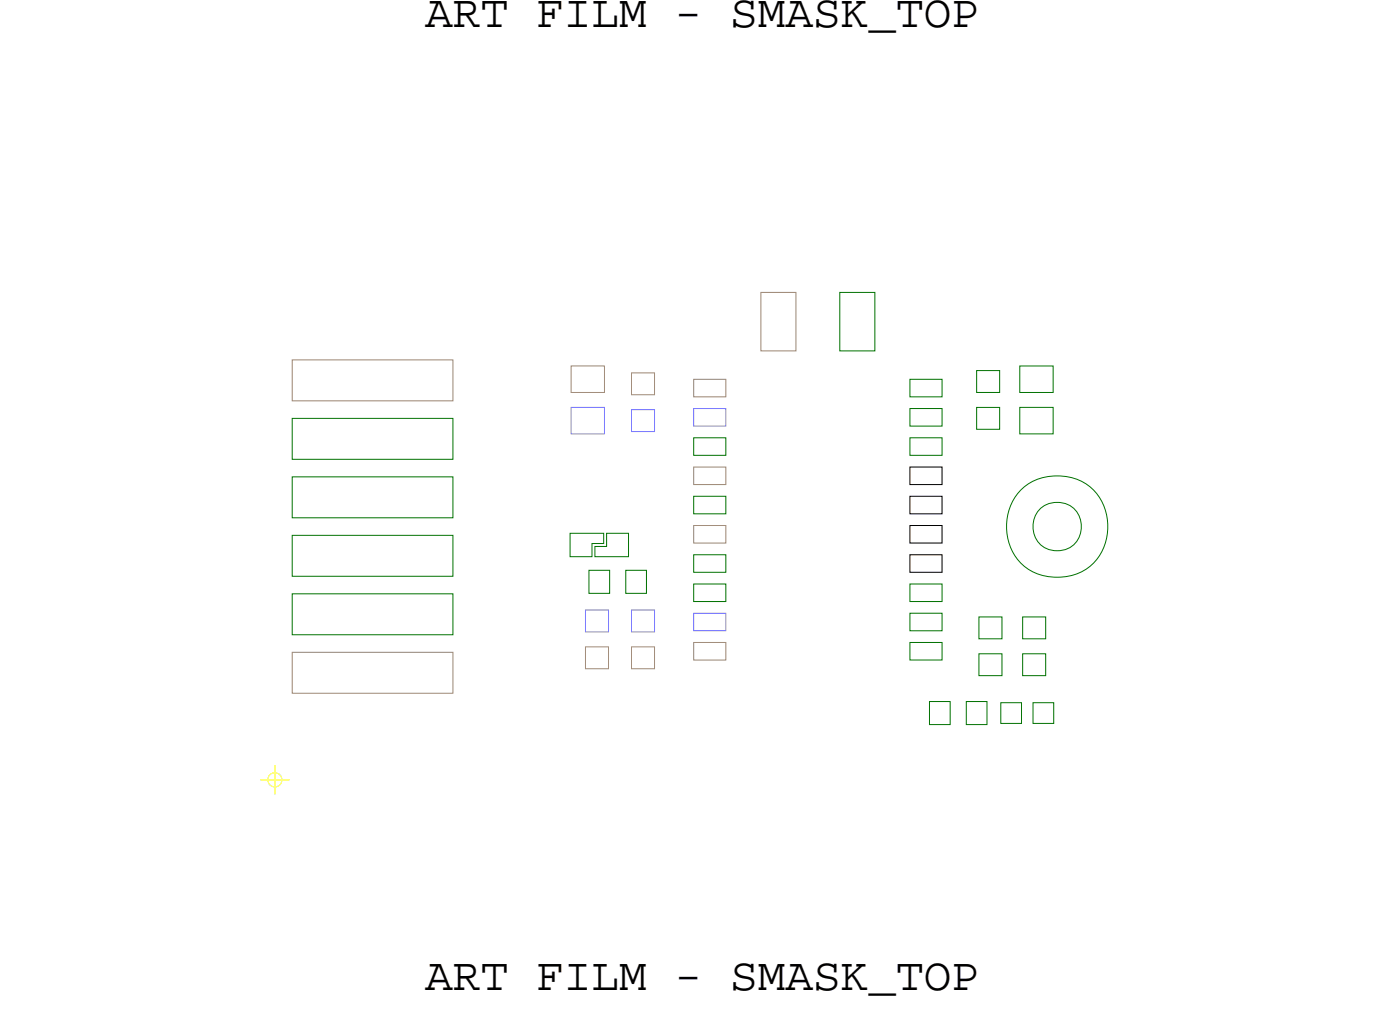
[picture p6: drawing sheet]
<svg xmlns="http://www.w3.org/2000/svg" width="61mm" height="44mm" viewBox="0 0 61 44" stroke-linecap="round" stroke-linejoin="round" font-family="sans-serif">
<!-- layer: Nets -->
<path d="M24.8 17.7h1.5v1.1h-1.5zM27.4 17.8h1v.9h-1zM30.1 17.7h1.4v.8h-1.4zM25.4 26.5h1v.9h-1zM27.4 26.5h1v.9h-1zM30.1 26.6h1.4v.8h-1.4z" fill="none" stroke="#7979ff" stroke-width=".04"/>
<path d="M39.5 20.3h1.4v.7h-1.4zM39.5 22.8h1.4v.8h-1.4zM39.5 21.6h1.4v.7h-1.4zM39.5 24.1h1.4v.8h-1.4z" fill="none" stroke="#000" stroke-width=".04"/>
<g fill="none" stroke="#007100" stroke-width=".04">
<path d="M12.7 18.2h7v1.7h-7zM30.1 19h1.4v.8h-1.4zM36.5 12.7h1.5v2.5h-1.5zM39.5 17.7h1.4v.8h-1.4zM39.5 16.5h1.4v.7h-1.4zM39.5 19h1.4v.8h-1.4zM42.4 16.1h1v.9h-1zM42.4 17.7h1v.9h-1zM44.3 15.9h1.5v1.1h-1.5zM44.3 17.7h1.5v1.1h-1.5zM12.7 23.3h7v1.7h-7zM12.7 25.8h7v1.8h-7z"/>
<path d="M12.7 20.7h7v1.8h-7zM24.8 23.2h1.4v.4h-.5v.6h-.9zM25.6 24.8h.9v1h-.9zM26.4 23.2h.9v1h-1.4v-.5h.5zM27.2 24.8h.9v1h-.9zM30.1 21.6h1.4v.7h-1.4zM30.1 24.1h1.4v.8h-1.4zM30.1 25.4h1.4v.7h-1.4zM39.5 27.9h1.4v.8h-1.4zM39.5 25.4h1.4v.7h-1.4zM39.5 26.6h1.4v.8h-1.4zM40.4 30.5h.9v1h-.9z"/>
<path d="M42 30.5h.9v1h-.9zM42.5 28.4h1v.9h-1zM42.5 26.8h1v.9h-1zM43.5 30.5h.9v.9h-.9zM44.4 28.4h1v.9h-1zM44.4 26.8h1v.9h-1zM44.9 30.5h.9v.9h-.9z"/>
<circle cx="45.9" cy="22.9" r="2.21"/>
<circle cx="45.9" cy="22.9" r="1.06"/>
</g>
<path d="M12.7 15.6h7v1.8h-7zM24.8 15.9h1.5v1.1h-1.5zM27.4 16.2h1v.9h-1zM30.1 16.5h1.4v.7h-1.4zM33.1 12.7h1.5v2.5h-1.5zM12.7 28.3h7v1.8h-7zM25.4 28.1h1v.9h-1zM27.4 28.1h1v.9h-1zM30.1 20.3h1.4v.7h-1.4zM30.1 22.8h1.4v.8h-1.4zM30.1 27.9h1.4v.8h-1.4z" fill="none" stroke="#9c8672" stroke-width=".04"/>
<!-- layer: Drawing Origin -->
<path d="M11.3 33.9h1.3M11.7 33.7l.2-.1 .3 .1 .1 .2-.1 .2-.3 .1-.2-.1-.1-.2zM11.9 33.2v1.3" fill="none" stroke="#ff0" stroke-width=".04"/>
<g font-size="2">
<text x="18.5" y="1.2">ART FILM - SMASK_TOP</text>
<text x="18.5" y="43">ART FILM - SMASK_TOP</text>
</g>
</svg>
